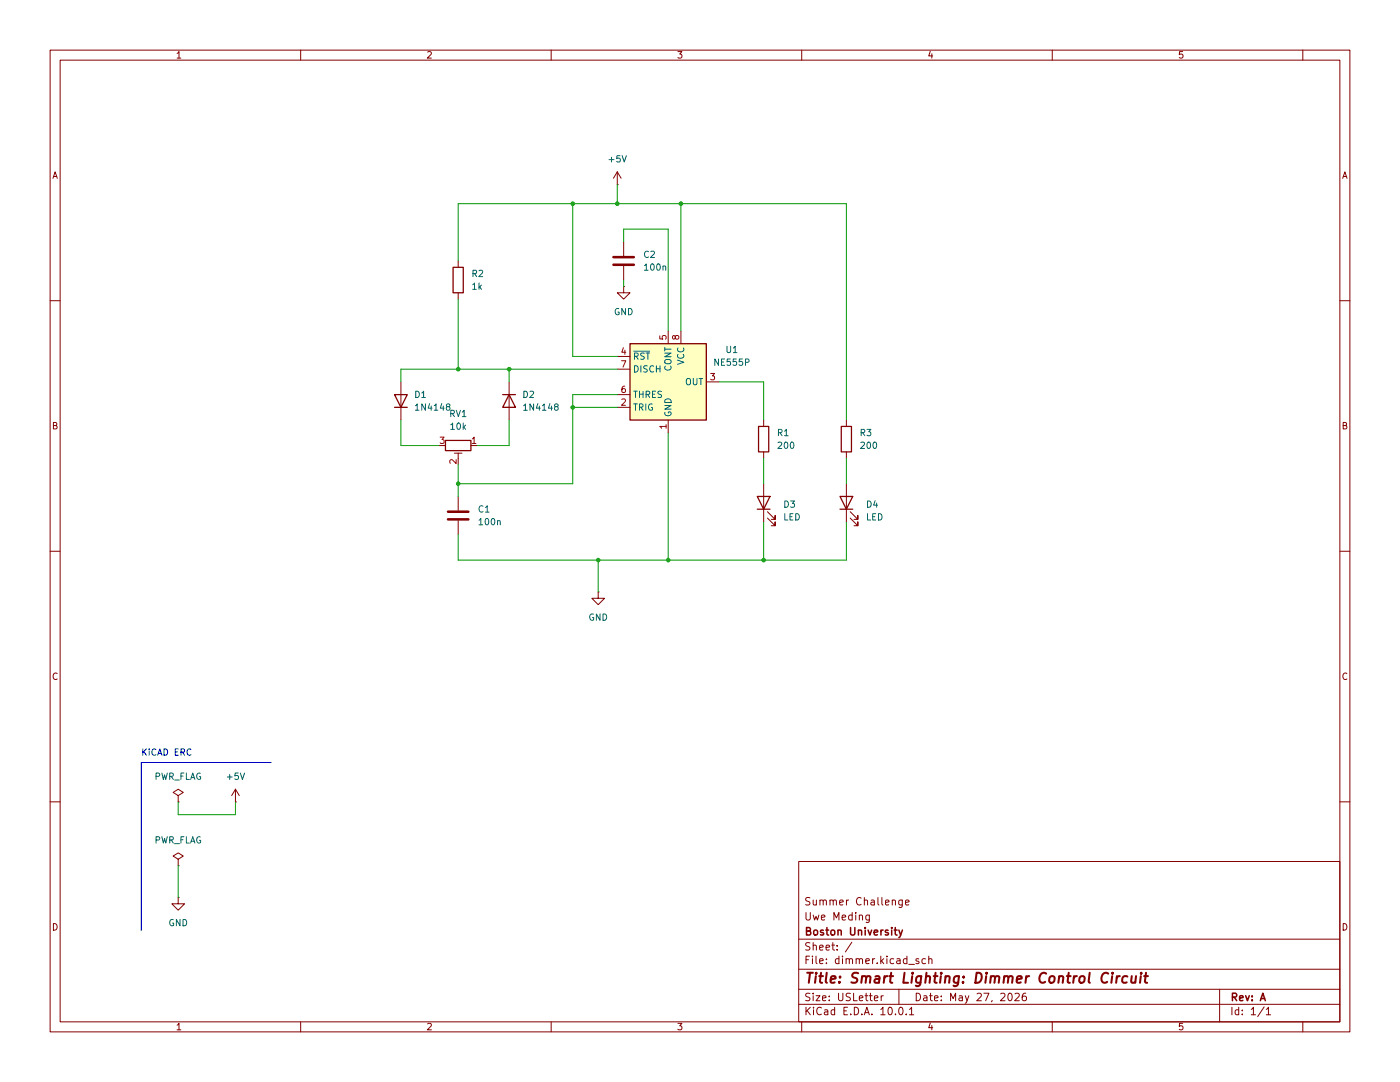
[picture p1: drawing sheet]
(kicad_sch
 (version 20260306)
 (generator "eeschema")
 (generator_version "10.0")
 (paper "USLetter")
 (title_block
  (title "Smart Lighting: Dimmer Control Circuit")
  (date "May 27, 2026")
  (rev "A")
  (company "Boston University")
  (comment 1 "Uwe Meding")
  (comment 2 "Summer Challenge"))
 (lib_symbols
  (symbol "Device:C"
   (pin_numbers (hide yes))
   (pin_names
    (offset 0.254)) (exclude_from_sim no) (in_bom yes) (on_board yes)
   (in_pos_files yes)
   (duplicate_pin_numbers_are_jumpers no)
   (property "Reference" "C" (at 0.635 2.54 0) (show_name no) (do_not_autoplace no) (effects (font (size 1.27 1.27)) (justify left)))
   (property "Value" "C" (at 0.635 -2.54 0) (show_name no) (do_not_autoplace no) (effects (font (size 1.27 1.27)) (justify left)))
   (property "Footprint" "" (at 0.9652 -3.81 0) (show_name no) (do_not_autoplace no) (hide yes) (effects (font (size 1.27 1.27))))
   (property "Datasheet" "" (at 0 0 0) (show_name no) (do_not_autoplace no) (hide yes) (effects (font (size 1.27 1.27))))
   (property "Description" "Unpolarized capacitor" (at 0 0 0) (show_name no) (do_not_autoplace no) (hide yes) (effects (font (size 1.27 1.27))))
   (symbol "C_0_1"
    (polyline (pts (xy -2.032 0.762) (xy 2.032 0.762)) (stroke (width 0.508) (type default)) (fill (type none)))
    (polyline (pts (xy -2.032 -0.762) (xy 2.032 -0.762)) (stroke (width 0.508) (type default)) (fill (type none))))
   (symbol "C_1_1"
    (pin passive line (at 0 3.81 270) (length 2.794) (name "" (effects (font (size 1.27 1.27)))) (number "1" (effects (font (size 1.27 1.27)))))
    (pin passive line (at 0 -3.81 90) (length 2.794) (name "" (effects (font (size 1.27 1.27)))) (number "2" (effects (font (size 1.27 1.27))))))
   (embedded_fonts no))
  (symbol "Device:LED"
   (pin_numbers (hide yes))
   (pin_names
    (offset 1.016) (hide yes)) (exclude_from_sim no) (in_bom yes) (on_board yes)
   (in_pos_files yes)
   (duplicate_pin_numbers_are_jumpers no)
   (property "Reference" "D" (at 0 2.54 0) (show_name no) (do_not_autoplace no) (effects (font (size 1.27 1.27))))
   (property "Value" "LED" (at 0 -2.54 0) (show_name no) (do_not_autoplace no) (effects (font (size 1.27 1.27))))
   (property "Footprint" "" (at 0 0 0) (show_name no) (do_not_autoplace no) (hide yes) (effects (font (size 1.27 1.27))))
   (property "Datasheet" "" (at 0 0 0) (show_name no) (do_not_autoplace no) (hide yes) (effects (font (size 1.27 1.27))))
   (property "Description" "Light emitting diode" (at 0 0 0) (show_name no) (do_not_autoplace no) (hide yes) (effects (font (size 1.27 1.27))))
   (property "Sim.Pins" "1=K 2=A" (at 0 0 0) (show_name no) (do_not_autoplace no) (hide yes) (effects (font (size 1.27 1.27))))
   (symbol "LED_0_1"
    (polyline (pts (xy -3.048 -0.762) (xy -4.572 -2.286) (xy -3.81 -2.286) (xy -4.572 -2.286) (xy -4.572 -1.524)) (stroke (width 0) (type default)) (fill (type none)))
    (polyline (pts (xy -1.778 -0.762) (xy -3.302 -2.286) (xy -2.54 -2.286) (xy -3.302 -2.286) (xy -3.302 -1.524)) (stroke (width 0) (type default)) (fill (type none)))
    (polyline (pts (xy -1.27 0) (xy 1.27 0)) (stroke (width 0) (type default)) (fill (type none)))
    (polyline (pts (xy -1.27 -1.27) (xy -1.27 1.27)) (stroke (width 0.254) (type default)) (fill (type none)))
    (polyline (pts (xy 1.27 -1.27) (xy 1.27 1.27) (xy -1.27 0) (xy 1.27 -1.27)) (stroke (width 0.254) (type default)) (fill (type none))))
   (symbol "LED_1_1"
    (pin passive line (at -3.81 0 0) (length 2.54) (name "K" (effects (font (size 1.27 1.27)))) (number "1" (effects (font (size 1.27 1.27)))))
    (pin passive line (at 3.81 0 180) (length 2.54) (name "A" (effects (font (size 1.27 1.27)))) (number "2" (effects (font (size 1.27 1.27))))))
   (embedded_fonts no))
  (symbol "Device:R"
   (pin_numbers (hide yes))
   (pin_names
    (offset 0)) (exclude_from_sim no) (in_bom yes) (on_board yes)
   (in_pos_files yes)
   (duplicate_pin_numbers_are_jumpers no)
   (property "Reference" "R" (at 2.032 0 90) (show_name no) (do_not_autoplace no) (effects (font (size 1.27 1.27))))
   (property "Value" "R" (at 0 0 90) (show_name no) (do_not_autoplace no) (effects (font (size 1.27 1.27))))
   (property "Footprint" "" (at -1.778 0 90) (show_name no) (do_not_autoplace no) (hide yes) (effects (font (size 1.27 1.27))))
   (property "Datasheet" "" (at 0 0 0) (show_name no) (do_not_autoplace no) (hide yes) (effects (font (size 1.27 1.27))))
   (property "Description" "Resistor" (at 0 0 0) (show_name no) (do_not_autoplace no) (hide yes) (effects (font (size 1.27 1.27))))
   (symbol "R_0_1"
    (rectangle (start -1.016 -2.54) (end 1.016 2.54) (stroke (width 0.254) (type default)) (fill (type none))))
   (symbol "R_1_1"
    (pin passive line (at 0 3.81 270) (length 1.27) (name "" (effects (font (size 1.27 1.27)))) (number "1" (effects (font (size 1.27 1.27)))))
    (pin passive line (at 0 -3.81 90) (length 1.27) (name "" (effects (font (size 1.27 1.27)))) (number "2" (effects (font (size 1.27 1.27))))))
   (embedded_fonts no))
  (symbol "Device:R_Potentiometer_Trim"
   (pin_names
    (offset 1.016) (hide yes)) (exclude_from_sim no) (in_bom yes) (on_board yes)
   (in_pos_files yes)
   (duplicate_pin_numbers_are_jumpers no)
   (property "Reference" "RV" (at -4.445 0 90) (show_name no) (do_not_autoplace no) (effects (font (size 1.27 1.27))))
   (property "Value" "R_Potentiometer_Trim" (at -2.54 0 90) (show_name no) (do_not_autoplace no) (effects (font (size 1.27 1.27))))
   (property "Footprint" "" (at 0 0 0) (show_name no) (do_not_autoplace no) (hide yes) (effects (font (size 1.27 1.27))))
   (property "Datasheet" "" (at 0 0 0) (show_name no) (do_not_autoplace no) (hide yes) (effects (font (size 1.27 1.27))))
   (property "Description" "Trim-potentiometer" (at 0 0 0) (show_name no) (do_not_autoplace no) (hide yes) (effects (font (size 1.27 1.27))))
   (property "Sim.Device" "R" (at 0 0 0) (show_name no) (do_not_autoplace no) (hide yes) (effects (font (size 1.27 1.27))))
   (property "Sim.Type" "POT" (at 0 0 0) (show_name no) (do_not_autoplace no) (hide yes) (effects (font (size 1.27 1.27))))
   (property "Sim.Pins" "1=r0 2=wiper 3=r1" (at 0 0 0) (show_name no) (do_not_autoplace no) (hide yes) (effects (font (size 1.27 1.27))))
   (symbol "R_Potentiometer_Trim_0_1"
    (rectangle (start 1.016 2.54) (end -1.016 -2.54) (stroke (width 0.254) (type default)) (fill (type none)))
    (polyline (pts (xy 1.524 0.762) (xy 1.524 -0.762)) (stroke (width 0) (type default)) (fill (type none)))
    (polyline (pts (xy 2.54 0) (xy 1.524 0)) (stroke (width 0) (type default)) (fill (type none))))
   (symbol "R_Potentiometer_Trim_1_1"
    (pin passive line (at 0 3.81 270) (length 1.27) (name "1" (effects (font (size 1.27 1.27)))) (number "1" (effects (font (size 1.27 1.27)))))
    (pin passive line (at 3.81 0 180) (length 1.27) (name "2" (effects (font (size 1.27 1.27)))) (number "2" (effects (font (size 1.27 1.27)))))
    (pin passive line (at 0 -3.81 90) (length 1.27) (name "3" (effects (font (size 1.27 1.27)))) (number "3" (effects (font (size 1.27 1.27))))))
   (embedded_fonts no))
  (symbol "Diode:1N4148"
   (pin_numbers (hide yes))
   (pin_names (hide yes)) (exclude_from_sim no) (in_bom yes) (on_board yes)
   (in_pos_files yes)
   (duplicate_pin_numbers_are_jumpers no)
   (property "Reference" "D" (at 0 2.54 0) (show_name no) (do_not_autoplace no) (effects (font (size 1.27 1.27))))
   (property "Value" "1N4148" (at 0 -2.54 0) (show_name no) (do_not_autoplace no) (effects (font (size 1.27 1.27))))
   (property "Footprint" "Diode_THT:D_DO-35_SOD27_P7.62mm_Horizontal" (at 0 0 0) (show_name no) (do_not_autoplace no) (hide yes) (effects (font (size 1.27 1.27))))
   (property "Datasheet" "https://assets.nexperia.com/documents/data-sheet/1N4148_1N4448.pdf" (at 0 0 0) (show_name no) (do_not_autoplace no) (hide yes) (effects (font (size 1.27 1.27))))
   (property "Description" "100V 0.15A standard switching diode, DO-35" (at 0 0 0) (show_name no) (do_not_autoplace no) (hide yes) (effects (font (size 1.27 1.27))))
   (property "Sim.Device" "D" (at 0 0 0) (show_name no) (do_not_autoplace no) (hide yes) (effects (font (size 1.27 1.27))))
   (property "Sim.Pins" "1=K 2=A" (at 0 0 0) (show_name no) (do_not_autoplace no) (hide yes) (effects (font (size 1.27 1.27))))
   (symbol "1N4148_0_1"
    (polyline (pts (xy -1.27 1.27) (xy -1.27 -1.27)) (stroke (width 0.254) (type default)) (fill (type none)))
    (polyline (pts (xy 1.27 1.27) (xy 1.27 -1.27) (xy -1.27 0) (xy 1.27 1.27)) (stroke (width 0.254) (type default)) (fill (type none)))
    (polyline (pts (xy 1.27 0) (xy -1.27 0)) (stroke (width 0) (type default)) (fill (type none))))
   (symbol "1N4148_1_1"
    (pin passive line (at -3.81 0 0) (length 2.54) (name "K" (effects (font (size 1.27 1.27)))) (number "1" (effects (font (size 1.27 1.27)))))
    (pin passive line (at 3.81 0 180) (length 2.54) (name "A" (effects (font (size 1.27 1.27)))) (number "2" (effects (font (size 1.27 1.27))))))
   (embedded_fonts no))
  (symbol "Timer:NE555P" (exclude_from_sim no) (in_bom yes) (on_board yes)
   (in_pos_files yes)
   (duplicate_pin_numbers_are_jumpers no)
   (property "Reference" "U" (at -10.16 8.89 0) (show_name no) (do_not_autoplace no) (effects (font (size 1.27 1.27)) (justify left)))
   (property "Value" "NE555P" (at 2.54 8.89 0) (show_name no) (do_not_autoplace no) (effects (font (size 1.27 1.27)) (justify left)))
   (property "Footprint" "Package_DIP:DIP-8_W7.62mm" (at 0 -24.13 0) (show_name no) (do_not_autoplace no) (hide yes) (effects (font (size 1.27 1.27))))
   (property "Datasheet" "http://www.ti.com/lit/ds/symlink/ne555.pdf" (at 0 -26.67 0) (show_name no) (do_not_autoplace no) (hide yes) (effects (font (size 1.27 1.27))))
   (property "Description" "Precision Timers, 555 compatible, PDIP-8" (at 0 -21.59 0) (show_name no) (do_not_autoplace no) (hide yes) (effects (font (size 1.27 1.27))))
   (symbol "NE555P_0_0"
    (pin power_in line (at 0 -10.16 90) (length 2.54) (name "GND" (effects (font (size 1.27 1.27)))) (number "1" (effects (font (size 1.27 1.27)))))
    (pin power_in line (at 2.54 10.16 270) (length 2.54) (name "VCC" (effects (font (size 1.27 1.27)))) (number "8" (effects (font (size 1.27 1.27))))))
   (symbol "NE555P_0_1"
    (rectangle (start -7.62 7.62) (end 7.62 -7.62) (stroke (width 0.254) (type default)) (fill (type background))))
   (symbol "NE555P_1_1"
    (pin input line (at -10.16 -5.08 0) (length 2.54) (name "TRIG" (effects (font (size 1.27 1.27)))) (number "2" (effects (font (size 1.27 1.27)))))
    (pin output line (at 10.16 0 180) (length 2.54) (name "OUT" (effects (font (size 1.27 1.27)))) (number "3" (effects (font (size 1.27 1.27)))))
    (pin input line (at -10.16 5.08 0) (length 2.54) (name "~{RST}" (effects (font (size 1.27 1.27)))) (number "4" (effects (font (size 1.27 1.27)))))
    (pin passive line (at 0 10.16 270) (length 2.54) (name "CONT" (effects (font (size 1.27 1.27)))) (number "5" (effects (font (size 1.27 1.27)))))
    (pin input line (at -10.16 -2.54 0) (length 2.54) (name "THRES" (effects (font (size 1.27 1.27)))) (number "6" (effects (font (size 1.27 1.27)))))
    (pin input line (at -10.16 2.54 0) (length 2.54) (name "DISCH" (effects (font (size 1.27 1.27)))) (number "7" (effects (font (size 1.27 1.27))))))
   (embedded_fonts no))
  (symbol "power:+5V"
   (power global)
   (pin_numbers (hide yes))
   (pin_names
    (offset 0) (hide yes)) (exclude_from_sim no) (in_bom yes) (on_board yes)
   (in_pos_files yes)
   (duplicate_pin_numbers_are_jumpers no)
   (property "Reference" "#PWR" (at 0 -3.81 0) (show_name no) (do_not_autoplace no) (hide yes) (effects (font (size 1.27 1.27))))
   (property "Value" "+5V" (at 0 3.556 0) (show_name no) (do_not_autoplace no) (effects (font (size 1.27 1.27))))
   (property "Footprint" "" (at 0 0 0) (show_name no) (do_not_autoplace no) (hide yes) (effects (font (size 1.27 1.27))))
   (property "Datasheet" "" (at 0 0 0) (show_name no) (do_not_autoplace no) (hide yes) (effects (font (size 1.27 1.27))))
   (property "Description" "Power symbol creates a global label with name \"+5V\"" (at 0 0 0) (show_name no) (do_not_autoplace no) (hide yes) (effects (font (size 1.27 1.27))))
   (symbol "+5V_0_1"
    (polyline (pts (xy -0.762 1.27) (xy 0 2.54)) (stroke (width 0) (type default)) (fill (type none)))
    (polyline (pts (xy 0 2.54) (xy 0.762 1.27)) (stroke (width 0) (type default)) (fill (type none)))
    (polyline (pts (xy 0 0) (xy 0 2.54)) (stroke (width 0) (type default)) (fill (type none))))
   (symbol "+5V_1_1"
    (pin power_in line (at 0 0 90) (length 0) (name "" (effects (font (size 1.27 1.27)))) (number "1" (effects (font (size 1.27 1.27))))))
   (embedded_fonts no))
  (symbol "power:GND"
   (power global)
   (pin_numbers (hide yes))
   (pin_names
    (offset 0) (hide yes)) (exclude_from_sim no) (in_bom yes) (on_board yes)
   (in_pos_files yes)
   (duplicate_pin_numbers_are_jumpers no)
   (property "Reference" "#PWR" (at 0 -6.35 0) (show_name no) (do_not_autoplace no) (hide yes) (effects (font (size 1.27 1.27))))
   (property "Value" "GND" (at 0 -3.81 0) (show_name no) (do_not_autoplace no) (effects (font (size 1.27 1.27))))
   (property "Footprint" "" (at 0 0 0) (show_name no) (do_not_autoplace no) (hide yes) (effects (font (size 1.27 1.27))))
   (property "Datasheet" "" (at 0 0 0) (show_name no) (do_not_autoplace no) (hide yes) (effects (font (size 1.27 1.27))))
   (property "Description" "Power symbol creates a global label with name \"GND\" , ground" (at 0 0 0) (show_name no) (do_not_autoplace no) (hide yes) (effects (font (size 1.27 1.27))))
   (symbol "GND_0_1"
    (polyline (pts (xy 0 0) (xy 0 -1.27) (xy 1.27 -1.27) (xy 0 -2.54) (xy -1.27 -1.27) (xy 0 -1.27)) (stroke (width 0) (type default)) (fill (type none))))
   (symbol "GND_1_1"
    (pin power_in line (at 0 0 270) (length 0) (name "" (effects (font (size 1.27 1.27)))) (number "1" (effects (font (size 1.27 1.27))))))
   (embedded_fonts no))
  (symbol "power:PWR_FLAG"
   (power global)
   (pin_numbers (hide yes))
   (pin_names
    (offset 0) (hide yes)) (exclude_from_sim no) (in_bom yes) (on_board yes)
   (in_pos_files yes)
   (duplicate_pin_numbers_are_jumpers no)
   (property "Reference" "#FLG" (at 0 1.905 0) (show_name no) (do_not_autoplace no) (hide yes) (effects (font (size 1.27 1.27))))
   (property "Value" "PWR_FLAG" (at 0 3.81 0) (show_name no) (do_not_autoplace no) (effects (font (size 1.27 1.27))))
   (property "Footprint" "" (at 0 0 0) (show_name no) (do_not_autoplace no) (hide yes) (effects (font (size 1.27 1.27))))
   (property "Datasheet" "" (at 0 0 0) (show_name no) (do_not_autoplace no) (hide yes) (effects (font (size 1.27 1.27))))
   (property "Description" "Special symbol for telling ERC where power comes from" (at 0 0 0) (show_name no) (do_not_autoplace no) (hide yes) (effects (font (size 1.27 1.27))))
   (symbol "PWR_FLAG_0_0"
    (pin power_out line (at 0 0 90) (length 0) (name "" (effects (font (size 1.27 1.27)))) (number "1" (effects (font (size 1.27 1.27))))))
   (symbol "PWR_FLAG_0_1"
    (polyline (pts (xy 0 0) (xy 0 1.27) (xy -1.016 1.905) (xy 0 2.54) (xy 1.016 1.905) (xy 0 1.27)) (stroke (width 0) (type default)) (fill (type none))))
   (embedded_fonts no)))
 (text "KiCAD ERC"
  (exclude_from_sim no)
  (at 33.274 150.368 0)
  (effects (font (size 1.27 1.27))))
 (junction
  (at 133.35 111.76)
  (diameter 0)
  (color 0 0 0 0))
 (junction
  (at 114.3 81.28)
  (diameter 0)
  (color 0 0 0 0))
 (junction
  (at 91.44 73.66)
  (diameter 0)
  (color 0 0 0 0))
 (junction
  (at 114.3 40.64)
  (diameter 0)
  (color 0 0 0 0))
 (junction
  (at 91.44 96.52)
  (diameter 0)
  (color 0 0 0 0))
 (junction
  (at 119.38 111.76)
  (diameter 0)
  (color 0 0 0 0))
 (junction
  (at 101.6 73.66)
  (diameter 0)
  (color 0 0 0 0))
 (junction
  (at 152.4 111.76)
  (diameter 0)
  (color 0 0 0 0))
 (junction
  (at 135.89 40.64)
  (diameter 0)
  (color 0 0 0 0))
 (junction
  (at 123.19 40.64)
  (diameter 0)
  (color 0 0 0 0))
 (wire
  (pts (xy 101.6 73.66) (xy 101.6 76.2))
  (stroke (width 0) (type default)))
 (wire
  (pts (xy 133.35 45.72) (xy 124.46 45.72))
  (stroke (width 0) (type default)))
 (polyline
  (pts (xy 28.194 152.146) (xy 54.102 152.146))
  (stroke (width 0) (type default)))
 (wire
  (pts (xy 35.56 160.02) (xy 35.56 162.56))
  (stroke (width 0) (type default)))
 (polyline
  (pts (xy 28.194 185.674) (xy 28.194 152.146))
  (stroke (width 0) (type default)))
 (wire
  (pts (xy 101.6 73.66) (xy 123.19 73.66))
  (stroke (width 0) (type default)))
 (wire
  (pts (xy 91.44 59.69) (xy 91.44 73.66))
  (stroke (width 0) (type default)))
 (wire
  (pts (xy 143.51 76.2) (xy 152.4 76.2))
  (stroke (width 0) (type default)))
 (wire
  (pts (xy 80.01 83.82) (xy 80.01 88.9))
  (stroke (width 0) (type default)))
 (wire
  (pts (xy 91.44 96.52) (xy 114.3 96.52))
  (stroke (width 0) (type default)))
 (wire
  (pts (xy 133.35 86.36) (xy 133.35 111.76))
  (stroke (width 0) (type default)))
 (wire
  (pts (xy 124.46 55.88) (xy 124.46 57.15))
  (stroke (width 0) (type default)))
 (wire
  (pts (xy 114.3 40.64) (xy 123.19 40.64))
  (stroke (width 0) (type default)))
 (wire
  (pts (xy 124.46 45.72) (xy 124.46 48.26))
  (stroke (width 0) (type default)))
 (wire
  (pts (xy 35.56 162.56) (xy 46.99 162.56))
  (stroke (width 0) (type default)))
 (wire
  (pts (xy 123.19 40.64) (xy 135.89 40.64))
  (stroke (width 0) (type default)))
 (wire
  (pts (xy 91.44 52.07) (xy 91.44 40.64))
  (stroke (width 0) (type default)))
 (wire
  (pts (xy 119.38 111.76) (xy 119.38 118.11))
  (stroke (width 0) (type default)))
 (wire
  (pts (xy 114.3 71.12) (xy 114.3 40.64))
  (stroke (width 0) (type default)))
 (wire
  (pts (xy 80.01 76.2) (xy 80.01 73.66))
  (stroke (width 0) (type default)))
 (wire
  (pts (xy 91.44 40.64) (xy 114.3 40.64))
  (stroke (width 0) (type default)))
 (wire
  (pts (xy 119.38 111.76) (xy 133.35 111.76))
  (stroke (width 0) (type default)))
 (wire
  (pts (xy 91.44 96.52) (xy 91.44 99.06))
  (stroke (width 0) (type default)))
 (wire
  (pts (xy 133.35 45.72) (xy 133.35 66.04))
  (stroke (width 0) (type default)))
 (wire
  (pts (xy 168.91 111.76) (xy 168.91 104.14))
  (stroke (width 0) (type default)))
 (wire
  (pts (xy 114.3 78.74) (xy 114.3 81.28))
  (stroke (width 0) (type default)))
 (wire
  (pts (xy 168.91 91.44) (xy 168.91 96.52))
  (stroke (width 0) (type default)))
 (wire
  (pts (xy 80.01 73.66) (xy 91.44 73.66))
  (stroke (width 0) (type default)))
 (wire
  (pts (xy 91.44 111.76) (xy 119.38 111.76))
  (stroke (width 0) (type default)))
 (wire
  (pts (xy 168.91 40.64) (xy 168.91 83.82))
  (stroke (width 0) (type default)))
 (wire
  (pts (xy 152.4 111.76) (xy 168.91 111.76))
  (stroke (width 0) (type default)))
 (wire
  (pts (xy 123.19 40.64) (xy 123.19 36.83))
  (stroke (width 0) (type default)))
 (wire
  (pts (xy 135.89 40.64) (xy 168.91 40.64))
  (stroke (width 0) (type default)))
 (wire
  (pts (xy 152.4 91.44) (xy 152.4 96.52))
  (stroke (width 0) (type default)))
 (wire
  (pts (xy 152.4 111.76) (xy 152.4 104.14))
  (stroke (width 0) (type default)))
 (wire
  (pts (xy 152.4 76.2) (xy 152.4 83.82))
  (stroke (width 0) (type default)))
 (wire
  (pts (xy 91.44 106.68) (xy 91.44 111.76))
  (stroke (width 0) (type default)))
 (wire
  (pts (xy 101.6 88.9) (xy 95.25 88.9))
  (stroke (width 0) (type default)))
 (wire
  (pts (xy 46.99 162.56) (xy 46.99 160.02))
  (stroke (width 0) (type default)))
 (wire
  (pts (xy 91.44 73.66) (xy 101.6 73.66))
  (stroke (width 0) (type default)))
 (wire
  (pts (xy 123.19 71.12) (xy 114.3 71.12))
  (stroke (width 0) (type default)))
 (wire
  (pts (xy 114.3 81.28) (xy 114.3 96.52))
  (stroke (width 0) (type default)))
 (wire
  (pts (xy 91.44 92.71) (xy 91.44 96.52))
  (stroke (width 0) (type default)))
 (wire
  (pts (xy 114.3 81.28) (xy 123.19 81.28))
  (stroke (width 0) (type default)))
 (wire
  (pts (xy 135.89 40.64) (xy 135.89 66.04))
  (stroke (width 0) (type default)))
 (wire
  (pts (xy 101.6 83.82) (xy 101.6 88.9))
  (stroke (width 0) (type default)))
 (wire
  (pts (xy 80.01 88.9) (xy 87.63 88.9))
  (stroke (width 0) (type default)))
 (wire
  (pts (xy 123.19 78.74) (xy 114.3 78.74))
  (stroke (width 0) (type default)))
 (wire
  (pts (xy 133.35 111.76) (xy 152.4 111.76))
  (stroke (width 0) (type default)))
 (wire
  (pts (xy 35.56 172.72) (xy 35.56 179.07))
  (stroke (width 0) (type default)))
 (symbol
  (lib_id "power:+5V")
  (at 123.19 36.83 0)
  (unit 1)
  (body_style 1)
  (exclude_from_sim no)
  (in_bom yes)
  (on_board yes)
  (in_pos_files yes)
  (dnp no)
  (fields_autoplaced yes)
  (property "Reference" "#PWR02" (at 123.19 40.64 0) (hide yes) (show_name no) (do_not_autoplace no) (effects (font (size 1.27 1.27))))
  (property "Value" "+5V" (at 123.19 31.75 0) (show_name no) (do_not_autoplace no) (effects (font (size 1.27 1.27))))
  (property "Footprint" "" (at 123.19 36.83 0) (hide yes) (show_name no) (do_not_autoplace no) (effects (font (size 1.27 1.27))))
  (property "Datasheet" "" (at 123.19 36.83 0) (hide yes) (show_name no) (do_not_autoplace no) (effects (font (size 1.27 1.27))))
  (property "Description" "Power symbol creates a global label with name \"+5V\"" (at 123.19 36.83 0) (hide yes) (show_name no) (do_not_autoplace no) (effects (font (size 1.27 1.27))))
  (pin "1"))
 (symbol
  (lib_id "power:PWR_FLAG")
  (at 35.56 160.02 0)
  (unit 1)
  (body_style 1)
  (exclude_from_sim no)
  (in_bom yes)
  (on_board yes)
  (in_pos_files yes)
  (dnp no)
  (fields_autoplaced yes)
  (property "Reference" "#FLG01" (at 35.56 158.115 0) (hide yes) (show_name no) (do_not_autoplace no) (effects (font (size 1.27 1.27))))
  (property "Value" "PWR_FLAG" (at 35.56 154.94 0) (show_name no) (do_not_autoplace no) (effects (font (size 1.27 1.27))))
  (property "Footprint" "" (at 35.56 160.02 0) (hide yes) (show_name no) (do_not_autoplace no) (effects (font (size 1.27 1.27))))
  (property "Datasheet" "" (at 35.56 160.02 0) (hide yes) (show_name no) (do_not_autoplace no) (effects (font (size 1.27 1.27))))
  (property "Description" "Special symbol for telling ERC where power comes from" (at 35.56 160.02 0) (hide yes) (show_name no) (do_not_autoplace no) (effects (font (size 1.27 1.27))))
  (pin "1"))
 (symbol
  (lib_id "Diode:1N4148")
  (at 80.01 80.01 90)
  (unit 1)
  (body_style 1)
  (exclude_from_sim no)
  (in_bom yes)
  (on_board yes)
  (in_pos_files yes)
  (dnp no)
  (fields_autoplaced yes)
  (property "Reference" "D1" (at 82.55 78.7399 90) (show_name no) (do_not_autoplace no) (effects (font (size 1.27 1.27)) (justify right)))
  (property "Value" "1N4148" (at 82.55 81.2799 90) (show_name no) (do_not_autoplace no) (effects (font (size 1.27 1.27)) (justify right)))
  (property "Footprint" "Diode_THT:D_DO-35_SOD27_P7.62mm_Horizontal" (at 80.01 80.01 0) (hide yes) (show_name no) (do_not_autoplace no) (effects (font (size 1.27 1.27))))
  (property "Datasheet" "https://assets.nexperia.com/documents/data-sheet/1N4148_1N4448.pdf" (at 80.01 80.01 0) (hide yes) (show_name no) (do_not_autoplace no) (effects (font (size 1.27 1.27))))
  (property "Description" "100V 0.15A standard switching diode, DO-35" (at 80.01 80.01 0) (hide yes) (show_name no) (do_not_autoplace no) (effects (font (size 1.27 1.27))))
  (property "Sim.Device" "D" (at 80.01 80.01 0) (hide yes) (show_name no) (do_not_autoplace no) (effects (font (size 1.27 1.27))))
  (property "Sim.Pins" "1=K 2=A" (at 80.01 80.01 0) (hide yes) (show_name no) (do_not_autoplace no) (effects (font (size 1.27 1.27))))
  (pin "1")
  (pin "2"))
 (symbol
  (lib_id "power:PWR_FLAG")
  (at 35.56 172.72 0)
  (unit 1)
  (body_style 1)
  (exclude_from_sim no)
  (in_bom yes)
  (on_board yes)
  (in_pos_files yes)
  (dnp no)
  (fields_autoplaced yes)
  (property "Reference" "#FLG02" (at 35.56 170.815 0) (hide yes) (show_name no) (do_not_autoplace no) (effects (font (size 1.27 1.27))))
  (property "Value" "PWR_FLAG" (at 35.56 167.64 0) (show_name no) (do_not_autoplace no) (effects (font (size 1.27 1.27))))
  (property "Footprint" "" (at 35.56 172.72 0) (hide yes) (show_name no) (do_not_autoplace no) (effects (font (size 1.27 1.27))))
  (property "Datasheet" "" (at 35.56 172.72 0) (hide yes) (show_name no) (do_not_autoplace no) (effects (font (size 1.27 1.27))))
  (property "Description" "Special symbol for telling ERC where power comes from" (at 35.56 172.72 0) (hide yes) (show_name no) (do_not_autoplace no) (effects (font (size 1.27 1.27))))
  (pin "1"))
 (symbol
  (lib_id "power:GND")
  (at 119.38 118.11 0)
  (unit 1)
  (body_style 1)
  (exclude_from_sim no)
  (in_bom yes)
  (on_board yes)
  (in_pos_files yes)
  (dnp no)
  (fields_autoplaced yes)
  (property "Reference" "#PWR01" (at 119.38 124.46 0) (hide yes) (show_name no) (do_not_autoplace no) (effects (font (size 1.27 1.27))))
  (property "Value" "GND" (at 119.38 123.19 0) (show_name no) (do_not_autoplace no) (effects (font (size 1.27 1.27))))
  (property "Footprint" "" (at 119.38 118.11 0) (hide yes) (show_name no) (do_not_autoplace no) (effects (font (size 1.27 1.27))))
  (property "Datasheet" "" (at 119.38 118.11 0) (hide yes) (show_name no) (do_not_autoplace no) (effects (font (size 1.27 1.27))))
  (property "Description" "Power symbol creates a global label with name \"GND\" , ground" (at 119.38 118.11 0) (hide yes) (show_name no) (do_not_autoplace no) (effects (font (size 1.27 1.27))))
  (pin "1"))
 (symbol
  (lib_id "Device:R")
  (at 168.91 87.63 0)
  (unit 1)
  (body_style 1)
  (exclude_from_sim no)
  (in_bom yes)
  (on_board yes)
  (in_pos_files yes)
  (dnp no)
  (fields_autoplaced yes)
  (property "Reference" "R3" (at 171.45 86.3599 0) (show_name no) (do_not_autoplace no) (effects (font (size 1.27 1.27)) (justify left)))
  (property "Value" "200" (at 171.45 88.8999 0) (show_name no) (do_not_autoplace no) (effects (font (size 1.27 1.27)) (justify left)))
  (property "Footprint" "Resistor_THT:R_Axial_DIN0207_L6.3mm_D2.5mm_P10.16mm_Horizontal" (at 167.132 87.63 90) (hide yes) (show_name no) (do_not_autoplace no) (effects (font (size 1.27 1.27))))
  (property "Datasheet" "" (at 168.91 87.63 0) (hide yes) (show_name no) (do_not_autoplace no) (effects (font (size 1.27 1.27))))
  (property "Description" "Resistor" (at 168.91 87.63 0) (hide yes) (show_name no) (do_not_autoplace no) (effects (font (size 1.27 1.27))))
  (pin "2")
  (pin "1"))
 (symbol
  (lib_id "Device:LED")
  (at 168.91 100.33 90)
  (unit 1)
  (body_style 1)
  (exclude_from_sim no)
  (in_bom yes)
  (on_board yes)
  (in_pos_files yes)
  (dnp no)
  (fields_autoplaced yes)
  (property "Reference" "D4" (at 172.72 100.6474 90) (show_name no) (do_not_autoplace no) (effects (font (size 1.27 1.27)) (justify right)))
  (property "Value" "LED" (at 172.72 103.1874 90) (show_name no) (do_not_autoplace no) (effects (font (size 1.27 1.27)) (justify right)))
  (property "Footprint" "LED_THT:LED_D5.0mm_Clear" (at 168.91 100.33 0) (hide yes) (show_name no) (do_not_autoplace no) (effects (font (size 1.27 1.27))))
  (property "Datasheet" "" (at 168.91 100.33 0) (hide yes) (show_name no) (do_not_autoplace no) (effects (font (size 1.27 1.27))))
  (property "Description" "Light emitting diode" (at 168.91 100.33 0) (hide yes) (show_name no) (do_not_autoplace no) (effects (font (size 1.27 1.27))))
  (property "Sim.Pins" "1=K 2=A" (at 168.91 100.33 0) (hide yes) (show_name no) (do_not_autoplace no) (effects (font (size 1.27 1.27))))
  (pin "2")
  (pin "1"))
 (symbol
  (lib_id "power:+5V")
  (at 46.99 160.02 0)
  (unit 1)
  (body_style 1)
  (exclude_from_sim no)
  (in_bom yes)
  (on_board yes)
  (in_pos_files yes)
  (dnp no)
  (fields_autoplaced yes)
  (property "Reference" "#PWR04" (at 46.99 163.83 0) (hide yes) (show_name no) (do_not_autoplace no) (effects (font (size 1.27 1.27))))
  (property "Value" "+5V" (at 46.99 154.94 0) (show_name no) (do_not_autoplace no) (effects (font (size 1.27 1.27))))
  (property "Footprint" "" (at 46.99 160.02 0) (hide yes) (show_name no) (do_not_autoplace no) (effects (font (size 1.27 1.27))))
  (property "Datasheet" "" (at 46.99 160.02 0) (hide yes) (show_name no) (do_not_autoplace no) (effects (font (size 1.27 1.27))))
  (property "Description" "Power symbol creates a global label with name \"+5V\"" (at 46.99 160.02 0) (hide yes) (show_name no) (do_not_autoplace no) (effects (font (size 1.27 1.27))))
  (pin "1"))
 (symbol
  (lib_id "power:GND")
  (at 124.46 57.15 0)
  (unit 1)
  (body_style 1)
  (exclude_from_sim no)
  (in_bom yes)
  (on_board yes)
  (in_pos_files yes)
  (dnp no)
  (fields_autoplaced yes)
  (property "Reference" "#PWR03" (at 124.46 63.5 0) (hide yes) (show_name no) (do_not_autoplace no) (effects (font (size 1.27 1.27))))
  (property "Value" "GND" (at 124.46 62.23 0) (show_name no) (do_not_autoplace no) (effects (font (size 1.27 1.27))))
  (property "Footprint" "" (at 124.46 57.15 0) (hide yes) (show_name no) (do_not_autoplace no) (effects (font (size 1.27 1.27))))
  (property "Datasheet" "" (at 124.46 57.15 0) (hide yes) (show_name no) (do_not_autoplace no) (effects (font (size 1.27 1.27))))
  (property "Description" "Power symbol creates a global label with name \"GND\" , ground" (at 124.46 57.15 0) (hide yes) (show_name no) (do_not_autoplace no) (effects (font (size 1.27 1.27))))
  (pin "1"))
 (symbol
  (lib_id "Diode:1N4148")
  (at 101.6 80.01 270)
  (unit 1)
  (body_style 1)
  (exclude_from_sim no)
  (in_bom yes)
  (on_board yes)
  (in_pos_files yes)
  (dnp no)
  (fields_autoplaced yes)
  (property "Reference" "D2" (at 104.14 78.7399 90) (show_name no) (do_not_autoplace no) (effects (font (size 1.27 1.27)) (justify left)))
  (property "Value" "1N4148" (at 104.14 81.2799 90) (show_name no) (do_not_autoplace no) (effects (font (size 1.27 1.27)) (justify left)))
  (property "Footprint" "Diode_THT:D_DO-35_SOD27_P7.62mm_Horizontal" (at 101.6 80.01 0) (hide yes) (show_name no) (do_not_autoplace no) (effects (font (size 1.27 1.27))))
  (property "Datasheet" "https://assets.nexperia.com/documents/data-sheet/1N4148_1N4448.pdf" (at 101.6 80.01 0) (hide yes) (show_name no) (do_not_autoplace no) (effects (font (size 1.27 1.27))))
  (property "Description" "100V 0.15A standard switching diode, DO-35" (at 101.6 80.01 0) (hide yes) (show_name no) (do_not_autoplace no) (effects (font (size 1.27 1.27))))
  (property "Sim.Device" "D" (at 101.6 80.01 0) (hide yes) (show_name no) (do_not_autoplace no) (effects (font (size 1.27 1.27))))
  (property "Sim.Pins" "1=K 2=A" (at 101.6 80.01 0) (hide yes) (show_name no) (do_not_autoplace no) (effects (font (size 1.27 1.27))))
  (pin "2")
  (pin "1"))
 (symbol
  (lib_id "power:GND")
  (at 35.56 179.07 0)
  (unit 1)
  (body_style 1)
  (exclude_from_sim no)
  (in_bom yes)
  (on_board yes)
  (in_pos_files yes)
  (dnp no)
  (fields_autoplaced yes)
  (property "Reference" "#PWR06" (at 35.56 185.42 0) (hide yes) (show_name no) (do_not_autoplace no) (effects (font (size 1.27 1.27))))
  (property "Value" "GND" (at 35.56 184.15 0) (show_name no) (do_not_autoplace no) (effects (font (size 1.27 1.27))))
  (property "Footprint" "" (at 35.56 179.07 0) (hide yes) (show_name no) (do_not_autoplace no) (effects (font (size 1.27 1.27))))
  (property "Datasheet" "" (at 35.56 179.07 0) (hide yes) (show_name no) (do_not_autoplace no) (effects (font (size 1.27 1.27))))
  (property "Description" "Power symbol creates a global label with name \"GND\" , ground" (at 35.56 179.07 0) (hide yes) (show_name no) (do_not_autoplace no) (effects (font (size 1.27 1.27))))
  (pin "1"))
 (symbol
  (lib_id "Device:R")
  (at 91.44 55.88 0)
  (unit 1)
  (body_style 1)
  (exclude_from_sim no)
  (in_bom yes)
  (on_board yes)
  (in_pos_files yes)
  (dnp no)
  (fields_autoplaced yes)
  (property "Reference" "R2" (at 93.98 54.6099 0) (show_name no) (do_not_autoplace no) (effects (font (size 1.27 1.27)) (justify left)))
  (property "Value" "1k" (at 93.98 57.1499 0) (show_name no) (do_not_autoplace no) (effects (font (size 1.27 1.27)) (justify left)))
  (property "Footprint" "Resistor_THT:R_Axial_DIN0207_L6.3mm_D2.5mm_P10.16mm_Horizontal" (at 89.662 55.88 90) (hide yes) (show_name no) (do_not_autoplace no) (effects (font (size 1.27 1.27))))
  (property "Datasheet" "" (at 91.44 55.88 0) (hide yes) (show_name no) (do_not_autoplace no) (effects (font (size 1.27 1.27))))
  (property "Description" "Resistor" (at 91.44 55.88 0) (hide yes) (show_name no) (do_not_autoplace no) (effects (font (size 1.27 1.27))))
  (pin "2")
  (pin "1"))
 (symbol
  (lib_id "Device:R_Potentiometer_Trim")
  (at 91.44 88.9 270)
  (unit 1)
  (body_style 1)
  (exclude_from_sim no)
  (in_bom yes)
  (on_board yes)
  (in_pos_files yes)
  (dnp no)
  (fields_autoplaced yes)
  (property "Reference" "RV1" (at 91.44 82.55 90) (show_name no) (do_not_autoplace no) (effects (font (size 1.27 1.27))))
  (property "Value" "10k" (at 91.44 85.09 90) (show_name no) (do_not_autoplace no) (effects (font (size 1.27 1.27))))
  (property "Footprint" "Potentiometer_THT:Potentiometer_ACP_CA9-V10_Vertical" (at 91.44 88.9 0) (hide yes) (show_name no) (do_not_autoplace no) (effects (font (size 1.27 1.27))))
  (property "Datasheet" "" (at 91.44 88.9 0) (hide yes) (show_name no) (do_not_autoplace no) (effects (font (size 1.27 1.27))))
  (property "Description" "Trim-potentiometer" (at 91.44 88.9 0) (hide yes) (show_name no) (do_not_autoplace no) (effects (font (size 1.27 1.27))))
  (property "Sim.Device" "R" (at 91.44 88.9 0) (hide yes) (show_name no) (do_not_autoplace no) (effects (font (size 1.27 1.27))))
  (property "Sim.Type" "POT" (at 91.44 88.9 0) (hide yes) (show_name no) (do_not_autoplace no) (effects (font (size 1.27 1.27))))
  (property "Sim.Pins" "1=r0 2=wiper 3=r1" (at 91.44 88.9 0) (hide yes) (show_name no) (do_not_autoplace no) (effects (font (size 1.27 1.27))))
  (pin "1")
  (pin "2")
  (pin "3"))
 (symbol
  (lib_id "Device:LED")
  (at 152.4 100.33 90)
  (unit 1)
  (body_style 1)
  (exclude_from_sim no)
  (in_bom yes)
  (on_board yes)
  (in_pos_files yes)
  (dnp no)
  (fields_autoplaced yes)
  (property "Reference" "D3" (at 156.21 100.6474 90) (show_name no) (do_not_autoplace no) (effects (font (size 1.27 1.27)) (justify right)))
  (property "Value" "LED" (at 156.21 103.1874 90) (show_name no) (do_not_autoplace no) (effects (font (size 1.27 1.27)) (justify right)))
  (property "Footprint" "LED_THT:LED_D5.0mm_Clear" (at 152.4 100.33 0) (hide yes) (show_name no) (do_not_autoplace no) (effects (font (size 1.27 1.27))))
  (property "Datasheet" "" (at 152.4 100.33 0) (hide yes) (show_name no) (do_not_autoplace no) (effects (font (size 1.27 1.27))))
  (property "Description" "Light emitting diode" (at 152.4 100.33 0) (hide yes) (show_name no) (do_not_autoplace no) (effects (font (size 1.27 1.27))))
  (property "Sim.Pins" "1=K 2=A" (at 152.4 100.33 0) (hide yes) (show_name no) (do_not_autoplace no) (effects (font (size 1.27 1.27))))
  (pin "2")
  (pin "1"))
 (symbol
  (lib_id "Device:C")
  (at 124.46 52.07 0)
  (unit 1)
  (body_style 1)
  (exclude_from_sim no)
  (in_bom yes)
  (on_board yes)
  (in_pos_files yes)
  (dnp no)
  (fields_autoplaced yes)
  (property "Reference" "C2" (at 128.27 50.7999 0) (show_name no) (do_not_autoplace no) (effects (font (size 1.27 1.27)) (justify left)))
  (property "Value" "100n" (at 128.27 53.3399 0) (show_name no) (do_not_autoplace no) (effects (font (size 1.27 1.27)) (justify left)))
  (property "Footprint" "Capacitor_THT:C_Disc_D4.7mm_W2.5mm_P5.00mm" (at 125.4252 55.88 0) (hide yes) (show_name no) (do_not_autoplace no) (effects (font (size 1.27 1.27))))
  (property "Datasheet" "" (at 124.46 52.07 0) (hide yes) (show_name no) (do_not_autoplace no) (effects (font (size 1.27 1.27))))
  (property "Description" "Unpolarized capacitor" (at 124.46 52.07 0) (hide yes) (show_name no) (do_not_autoplace no) (effects (font (size 1.27 1.27))))
  (pin "2")
  (pin "1"))
 (symbol
  (lib_id "Timer:NE555P")
  (at 133.35 76.2 0)
  (unit 1)
  (body_style 1)
  (exclude_from_sim no)
  (in_bom yes)
  (on_board yes)
  (in_pos_files yes)
  (dnp no)
  (fields_autoplaced yes)
  (property "Reference" "U1" (at 146.05 69.7798 0) (show_name no) (do_not_autoplace no) (effects (font (size 1.27 1.27))))
  (property "Value" "NE555P" (at 146.05 72.3198 0) (show_name no) (do_not_autoplace no) (effects (font (size 1.27 1.27))))
  (property "Footprint" "Package_DIP:DIP-8_W7.62mm" (at 133.35 100.33 0) (hide yes) (show_name no) (do_not_autoplace no) (effects (font (size 1.27 1.27))))
  (property "Datasheet" "http://www.ti.com/lit/ds/symlink/ne555.pdf" (at 133.35 102.87 0) (hide yes) (show_name no) (do_not_autoplace no) (effects (font (size 1.27 1.27))))
  (property "Description" "Precision Timers, 555 compatible, PDIP-8" (at 133.35 97.79 0) (hide yes) (show_name no) (do_not_autoplace no) (effects (font (size 1.27 1.27))))
  (pin "7")
  (pin "3")
  (pin "8")
  (pin "1")
  (pin "2")
  (pin "4")
  (pin "5")
  (pin "6"))
 (symbol
  (lib_id "Device:C")
  (at 91.44 102.87 0)
  (unit 1)
  (body_style 1)
  (exclude_from_sim no)
  (in_bom yes)
  (on_board yes)
  (in_pos_files yes)
  (dnp no)
  (fields_autoplaced yes)
  (property "Reference" "C1" (at 95.25 101.5999 0) (show_name no) (do_not_autoplace no) (effects (font (size 1.27 1.27)) (justify left)))
  (property "Value" "100n" (at 95.25 104.1399 0) (show_name no) (do_not_autoplace no) (effects (font (size 1.27 1.27)) (justify left)))
  (property "Footprint" "Capacitor_THT:C_Disc_D4.7mm_W2.5mm_P5.00mm" (at 92.4052 106.68 0) (hide yes) (show_name no) (do_not_autoplace no) (effects (font (size 1.27 1.27))))
  (property "Datasheet" "" (at 91.44 102.87 0) (hide yes) (show_name no) (do_not_autoplace no) (effects (font (size 1.27 1.27))))
  (property "Description" "Unpolarized capacitor" (at 91.44 102.87 0) (hide yes) (show_name no) (do_not_autoplace no) (effects (font (size 1.27 1.27))))
  (pin "1")
  (pin "2"))
 (symbol
  (lib_id "Device:R")
  (at 152.4 87.63 0)
  (unit 1)
  (body_style 1)
  (exclude_from_sim no)
  (in_bom yes)
  (on_board yes)
  (in_pos_files yes)
  (dnp no)
  (fields_autoplaced yes)
  (property "Reference" "R1" (at 154.94 86.3599 0) (show_name no) (do_not_autoplace no) (effects (font (size 1.27 1.27)) (justify left)))
  (property "Value" "200" (at 154.94 88.8999 0) (show_name no) (do_not_autoplace no) (effects (font (size 1.27 1.27)) (justify left)))
  (property "Footprint" "Resistor_THT:R_Axial_DIN0207_L6.3mm_D2.5mm_P10.16mm_Horizontal" (at 150.622 87.63 90) (hide yes) (show_name no) (do_not_autoplace no) (effects (font (size 1.27 1.27))))
  (property "Datasheet" "" (at 152.4 87.63 0) (hide yes) (show_name no) (do_not_autoplace no) (effects (font (size 1.27 1.27))))
  (property "Description" "Resistor" (at 152.4 87.63 0) (hide yes) (show_name no) (do_not_autoplace no) (effects (font (size 1.27 1.27))))
  (pin "2")
  (pin "1"))
 (sheet_instances
  (path ""
   (page "1")))
 (embedded_fonts no))
